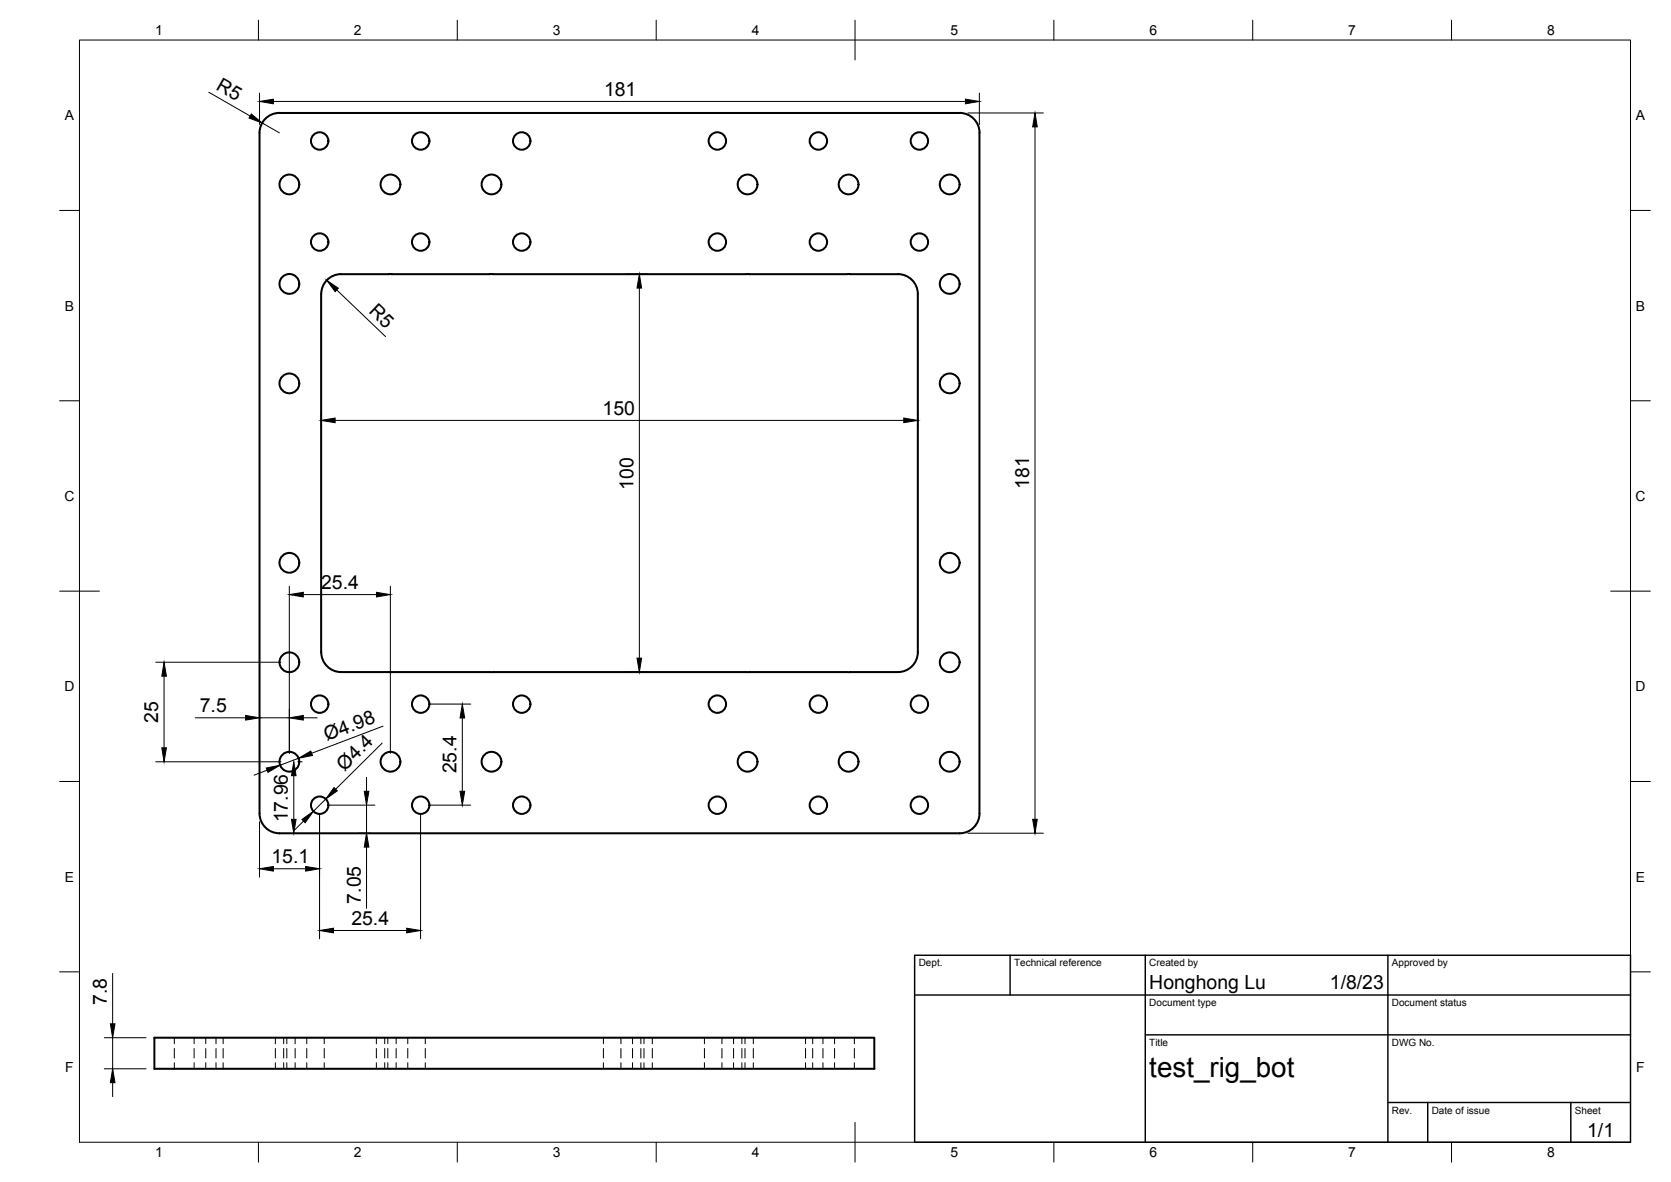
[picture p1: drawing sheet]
<svg xmlns="http://www.w3.org/2000/svg" width="420mm" height="297mm" viewBox="0 0 420 297" stroke-linecap="round" stroke-linejoin="round" font-family="sans-serif">
<!-- layer: Visible -->
<g fill="none" stroke="#000" stroke-width=".51">
<path d="M70.3 28.4h171M70.3 28.4a5 5 0 0 0-5 5v171a5 5 0 0 0 5 5h171M241.3 28.4a5 5 0 0 1 5 5v171a5 5 0 0 1-5 5M80.8 73.9v90a5 5 0 0 0 5 5M85.8 68.9h12M85.8 68.9a5 5 0 0 0-5 5M97.8 68.9h25.4M188.4 68.9h-65.2M213.8 68.9h-25.4M213.8 68.9h12a5 5 0 0 1 5 5M230.8 73.9v90a5 5 0 0 1-5 5h-12M85.8 168.9h12"/>
<path d="M97.8 168.9h25.4M188.4 168.9h-65.2M213.8 168.9h-25.4M38.8 260.8h181v7.8h-181z"/>
<circle cx="80.4" cy="35.4" r="2.19"/>
<circle cx="105.8" cy="35.4" r="2.19"/>
<circle cx="131.2" cy="35.4" r="2.19"/>
<circle cx="180.4" cy="35.4" r="2.19"/>
<circle cx="205.8" cy="35.4" r="2.19"/>
<circle cx="231.2" cy="35.4" r="2.19"/>
<circle cx="72.8" cy="46.4" r="2.49"/>
<circle cx="98.2" cy="46.4" r="2.49"/>
<circle cx="123.6" cy="46.4" r="2.49"/>
<circle cx="188" cy="46.4" r="2.49"/>
<circle cx="213.4" cy="46.4" r="2.49"/>
<circle cx="238.8" cy="46.4" r="2.49"/>
<circle cx="72.8" cy="71.3" r="2.49"/>
<circle cx="80.4" cy="60.8" r="2.19"/>
<circle cx="105.8" cy="60.8" r="2.19"/>
<circle cx="131.2" cy="60.8" r="2.19"/>
<circle cx="180.4" cy="60.8" r="2.19"/>
<circle cx="205.8" cy="60.8" r="2.19"/>
<circle cx="231.2" cy="60.8" r="2.19"/>
<circle cx="238.8" cy="71.3" r="2.49"/>
<circle cx="72.8" cy="96.3" r="2.49"/>
<circle cx="238.8" cy="96.3" r="2.49"/>
<circle cx="72.8" cy="141.4" r="2.49"/>
<circle cx="238.8" cy="141.4" r="2.49"/>
<circle cx="72.8" cy="166.4" r="2.49"/>
<circle cx="80.4" cy="176.9" r="2.19"/>
<circle cx="105.8" cy="176.9" r="2.19"/>
<circle cx="131.2" cy="176.9" r="2.19"/>
<circle cx="180.4" cy="176.9" r="2.19"/>
<circle cx="205.8" cy="176.9" r="2.19"/>
<circle cx="231.2" cy="176.9" r="2.19"/>
<circle cx="238.8" cy="166.4" r="2.49"/>
<circle cx="72.8" cy="191.4" r="2.49"/>
<circle cx="98.2" cy="191.4" r="2.49"/>
<circle cx="123.6" cy="191.4" r="2.49"/>
<circle cx="188" cy="191.4" r="2.49"/>
<circle cx="213.4" cy="191.4" r="2.49"/>
<circle cx="238.8" cy="191.4" r="2.49"/>
<circle cx="80.4" cy="202.3" r="2.19"/>
<circle cx="105.8" cy="202.3" r="2.19"/>
<circle cx="131.2" cy="202.3" r="2.19"/>
<circle cx="180.4" cy="202.3" r="2.19"/>
<circle cx="205.8" cy="202.3" r="2.19"/>
<circle cx="231.2" cy="202.3" r="2.19"/>
</g>
<!-- layer: Hidden -->
<g fill="none" stroke="#000" stroke-width=".25">
<path d="M43.8 260.8v1.5M43.8 263.5v2.4M43.8 267.1v1.5M48.8 260.8v1.5M48.8 263.5v2.4M48.8 267.1v1.5M51.7 260.8v1.5M51.7 263.5v2.4M51.7 267.1v1.5M54.3 260.8v1.5M54.3 263.5v2.4M54.3 267.1v1.5"/>
<path d="M56.1 260.8v1.5M56.1 263.5v2.4M56.1 267.1v1.5M69.2 260.8v1.5M69.2 263.5v2.4M69.2 267.1v1.5M71.3 260.8v1.5M71.3 263.5v2.4M71.3 267.1v1.5M72.1 260.8v1.5M72.1 263.5v2.4M72.1 267.1v1.5"/>
<path d="M74.2 260.8v1.5M74.2 263.5v2.4M74.2 267.1v1.5M77.1 260.8v1.5M77.1 263.5v2.4M77.1 267.1v1.5M81.5 260.8v1.5M81.5 263.5v2.4M81.5 267.1v1.5M94.6 260.8v1.5M94.6 263.5v2.4M94.6 267.1v1.5"/>
<path d="M96.7 260.8v1.5M96.7 263.5v2.4M96.7 267.1v1.5M97.5 260.8v1.5M97.5 263.5v2.4M97.5 267.1v1.5M99.6 260.8v1.5M99.6 263.5v2.4M99.6 267.1v1.5M102.5 260.8v1.5M102.5 263.5v2.4M102.5 267.1v1.5"/>
<path d="M106.9 260.8v1.5M106.9 263.5v2.4M106.9 267.1v1.5M151.7 260.8v1.5M151.7 263.5v2.4M151.7 267.1v1.5M156.1 260.8v1.5M156.1 263.5v2.4M156.1 267.1v1.5M159 260.8v1.5M159 263.5v2.4M159 267.1v1.5"/>
<path d="M161.1 260.8v1.5M161.1 263.5v2.4M161.1 267.1v1.5M161.9 260.8v1.5M161.9 263.5v2.4M161.9 267.1v1.5M164 260.8v1.5M164 263.5v2.4M164 267.1v1.5M177.1 260.8v1.5M177.1 263.5v2.4M177.1 267.1v1.5"/>
<path d="M181.5 260.8v1.5M181.5 263.5v2.4M181.5 267.1v1.5M184.4 260.8v1.5M184.4 263.5v2.4M184.4 267.1v1.5M186.5 260.8v1.5M186.5 263.5v2.4M186.5 267.1v1.5M187.3 260.8v1.5M187.3 263.5v2.4M187.3 267.1v1.5"/>
<path d="M189.4 260.8v1.5M189.4 263.5v2.4M189.4 267.1v1.5M202.5 260.8v1.5M202.5 263.5v2.4M202.5 267.1v1.5M204.3 260.8v1.5M204.3 263.5v2.4M204.3 267.1v1.5M206.9 260.8v1.5M206.9 263.5v2.4M206.9 267.1v1.5"/>
<path d="M209.8 260.8v1.5M209.8 263.5v2.4M209.8 267.1v1.5M214.8 260.8v1.5M214.8 263.5v2.4M214.8 267.1v1.5"/>
</g>
<!-- layer: BORDER -->
<g fill="none" stroke="#000" stroke-width=".25">
<path d="M20 10.1h390v276.9h-390zM65 5.1v5M115 5.1v5M165 5.1v5M215 5.1v10M265 5.1v5M315 5.1v5M365 5.1v5M15 52.9h5M410 52.9h5M15 100.7h5M410 100.7h5"/>
<path d="M15 148.6h10M405 148.6h10M15 196.4h5M410 196.4h5M15 244.2h5M410 244.2h5M65 287v5M115 287v5M165 287v5M215 282.1v9.9M265 287v5M315 287v5"/>
<path d="M365 287v5"/>
</g>
<!-- layer: TITLEBLOCK -->
<path d="M230 240.1h180v46.9h-180zM230 250h180M254 240.1v9.9M288 240.1v46.9M349 240.1v46.9M288 260.1h122M349 277.1h61M359 277.1v9.9M395 277.1v9.9" fill="none" stroke="#000" stroke-width=".36"/>
<!-- layer: FD_Dimensions -->
<g fill="none" stroke="#000" stroke-width=".25">
<path d="M52.5 23.2l10.4 6M65.3 23.4v7.9M65.9 30.9l4.4 2.5M68.7 25.5h174.1M243.4 28.4h18.9M246.3 23.4v7.9M260.2 31.9v174M84.7 72.9l12.2 11.7M157.3 68.9h5.6M160.8 72.4v93M80.8 103.6v3.8M84.3 105.6h142.9"/>
<path d="M230.8 103.6v3.8M72.7 147.3v42M76.3 149.4h18.4M98.1 147.3v42M39.2 166.4h31.5M41.3 169.9v18M107.9 176.9h10.5M157.3 168.9h5.6M39.2 191.4h31.5M49.1 180.4h12.7M65.3 180.4h7.4M67.2 193.6l-3.3 1.2"/>
<path d="M73.9 194.9v11M74.9 191.4h1.1M75.1 190.5l-4.7 1.8M76.3 180.4h3.5M92.2 195.3v3.5M96.1 186.7l-11.7 11.6M96.3 182.5l-17.9 6.8M116.2 180.4v18.4M65.3 206.5v13.9M68.7 218.3h8.2M76.3 206.4l-2.5 2.4M80.3 204.4v31.5"/>
<path d="M81.9 200.8l-3.1 3.1M82.5 202.3h11.8M90.1 209.4h3.2M92.2 202.3v7.1M92.2 212.9v15.4M105.7 204.4v31.5M107.9 202.3h10.5M243.4 209.4h18.9M83.9 233.8h18.4M28.3 244.6v12.7M26.2 268.6h10.5M26.2 260.8h10.5"/>
<path d="M28.3 260.8v7.8M28.3 272.1v3.5"/>
</g>
<g fill="#000" stroke="#000" stroke-width=".25">
<path d="M63.2 28.6l2.7 2.3-3.3-1.2zM65.3 25.5l3.4-.6v1.2zM242.8 24.9l3.5 .6-3.5 .6zM260.2 28.4l.6 3.5h-1.1zM82.1 70.4l3 2-.8 .9zM160.8 68.9l.5 3.5h-1.1zM80.8 105.6l3.5-.5v1.1zM227.2 105.1l3.6 .5-3.6 .6zM72.7 149.4l3.6-.5v1.1zM94.7 148.9l3.4 .5-3.4 .6zM41.3 166.4l.5 3.5h-1.1zM61.8 179.8l3.5 .6-3.5 .6z"/>
<path d="M72.7 180.4l3.6-.6v1.2zM160.2 165.4h1.1l-.5 3.5zM40.7 187.9h1.1l-.5 3.5zM67 193l3.4-.7-3 1.8zM73.9 191.4l.5 3.5h-1.1zM75.1 190.5l3-1.7 .5 1.1zM84 197.9l.8 .8-2.9 2.1zM91.6 198.8h1.2l-.6 3.5zM115.7 198.8h1.1l-.6 3.5zM116.2 176.9l.6 3.5h-1.1zM65.3 218.3l3.4-.6v1.2zM73.3 205.9h1.1l-.5 3.5z"/>
<path d="M75.9 205.9l2.9-2-2.1 2.9zM76.9 217.7l3.4 .6-3.4 .6zM92.2 209.4l.6 3.5h-1.2zM259.7 205.9h1.1l-.6 3.5zM80.3 233.8l3.6-.5v1.1zM102.3 233.3l3.4 .5-3.4 .6zM27.7 257.3h1.2l-.6 3.5zM28.3 268.6l.6 3.5h-1.2z"/>
</g>
<text font-size="7" x="289" y="270.6">test_rig_bot</text>
<g font-size="4.9">
<text x="54.1" y="22.4" transform="rotate(30 54.1 22.4)">R5</text>
<text x="151.9" y="24">181</text>
<text x="92.6" y="78.4" transform="rotate(44 92.6 78.4)">R5</text>
<text x="151.5" y="104.2">150</text>
<text x="159.3" y="123.1" transform="rotate(-90 159.3 123.1)">100</text>
<text x="258.8" y="122.8" transform="rotate(-90 258.8 122.8)">181</text>
<text x="80.8" y="148">25.4</text>
<text x="50.2" y="178.9">7.5</text>
<text x="39.8" y="181.6" transform="rotate(-90 39.8 181.6)">25</text>
<text x="82.2" y="186.2" transform="rotate(-21 82.2 186.2)">Ø4.98</text>
<text x="86.7" y="193.9" transform="rotate(-45 86.7 193.9)">Ø4.4</text>
<text x="114.8" y="194.4" transform="rotate(-90 114.8 194.4)">25.4</text>
<text x="72.4" y="206.7" transform="rotate(-90 72.4 206.7)">17.96</text>
<text x="68.2" y="216.9">15.1</text>
<text x="90.7" y="227.1" transform="rotate(-90 90.7 227.1)">7.05</text>
<text x="88.3" y="232.4">25.4</text>
<text x="289" y="248.5">Honghong Lu</text>
<text x="334.4" y="248.5">1/8/23</text>
<text x="26.9" y="252.6" transform="rotate(-90 26.9 252.6)">7.8</text>
<text x="399.1" y="285.7">1/1</text>
</g>
<g font-size="3.5">
<text x="39" y="8.8">1</text>
<text x="89" y="8.8">2</text>
<text x="139" y="8.8">3</text>
<text x="189" y="8.8">4</text>
<text x="239" y="8.8">5</text>
<text x="289" y="8.8">6</text>
<text x="339" y="8.8">7</text>
<text x="389" y="8.8">8</text>
<text x="16.3" y="30.2">A</text>
<text x="411.3" y="30.2">A</text>
<text x="16.3" y="78">B</text>
<text x="411.3" y="78">B</text>
<text x="16.2" y="125.9">C</text>
<text x="411.2" y="125.9">C</text>
<text x="16.2" y="173.7">D</text>
<text x="411.2" y="173.7">D</text>
<text x="16.3" y="221.6">E</text>
<text x="411.3" y="221.6">E</text>
<text x="16.4" y="269.4">F</text>
<text x="411.4" y="269.4">F</text>
<text x="39" y="290.8">1</text>
<text x="89" y="290.8">2</text>
<text x="139" y="290.8">3</text>
<text x="189" y="290.8">4</text>
<text x="239" y="290.8">5</text>
<text x="289" y="290.8">6</text>
<text x="339" y="290.8">7</text>
<text x="389" y="290.8">8</text>
</g>
<g font-size="2.5">
<text x="231" y="242.9">Dept.</text>
<text x="255" y="242.9">Technical reference</text>
<text x="289" y="242.9">Created by</text>
<text x="350" y="242.9">Approved by</text>
<text x="289" y="252.8">Document type</text>
<text x="350" y="252.8">Document status</text>
<text x="289" y="262.9">Title</text>
<text x="350" y="262.9">DWG No.</text>
<text x="350" y="279.9">Rev.</text>
<text x="360" y="279.9">Date of issue</text>
<text x="396" y="279.9">Sheet</text>
</g>
</svg>
